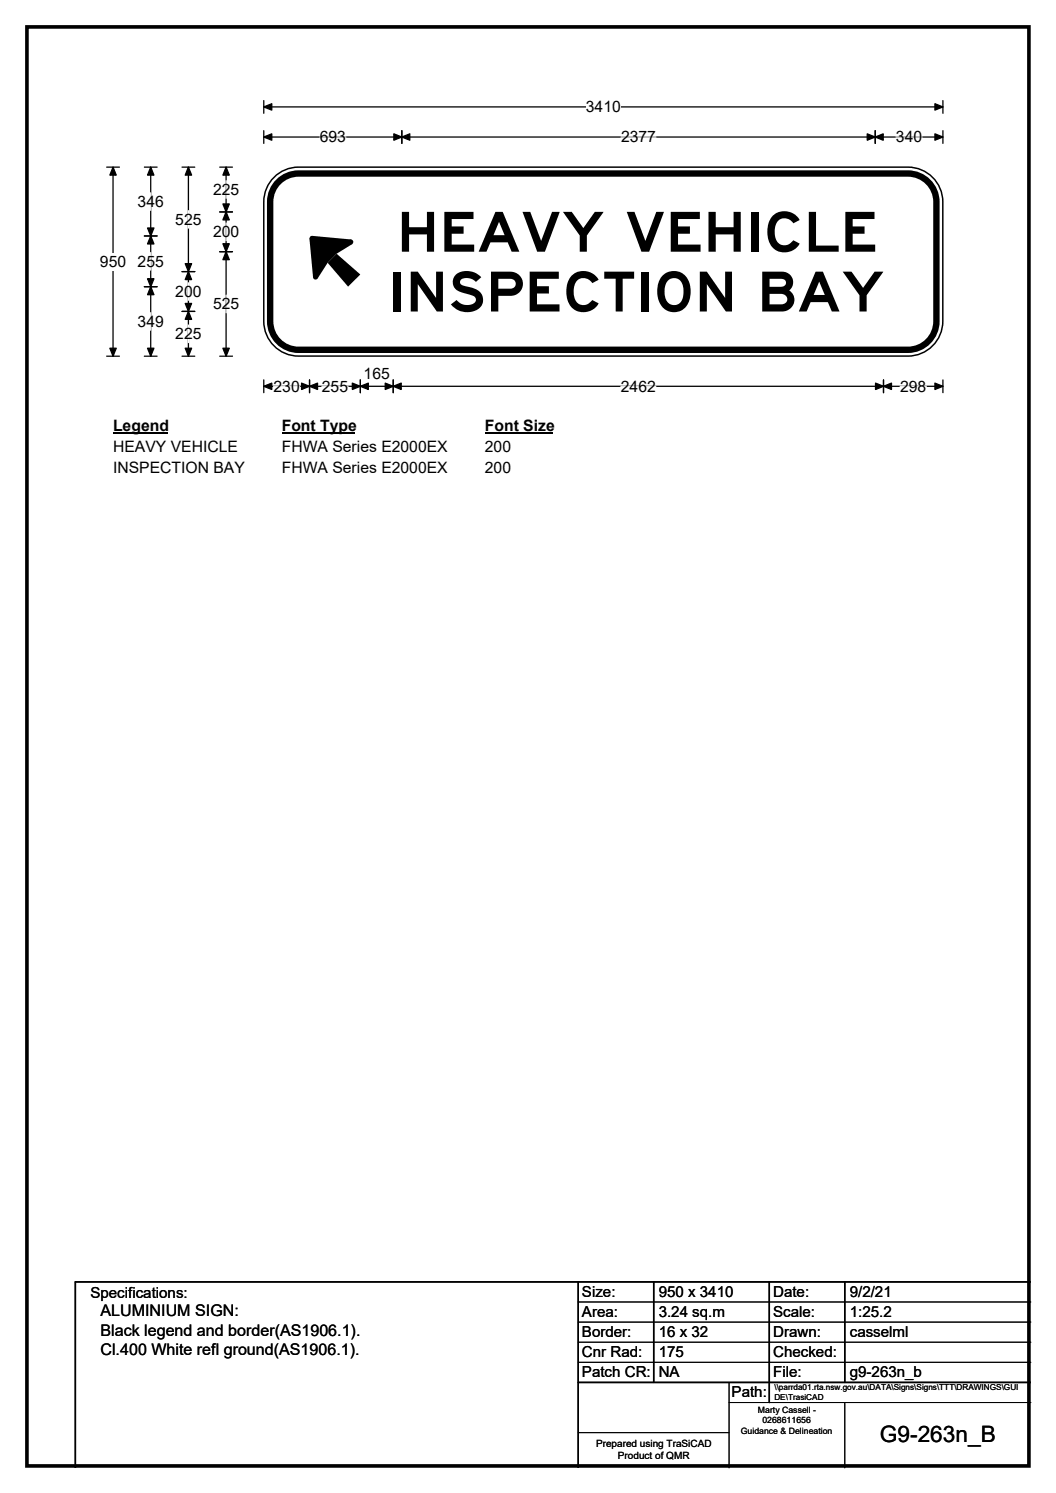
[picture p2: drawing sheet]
<svg xmlns="http://www.w3.org/2000/svg" width="210mm" height="297mm" viewBox="0 0 210 297" stroke-linecap="round" stroke-linejoin="round" font-family="sans-serif">
<path d="M5.4 5.4h199.2v286.3h-199.2z" fill="none" stroke="#000" stroke-width=".72"/>
<path d="M52.5 21.3h135M52.5 20v2.5M187.5 20v2.5" fill="none" stroke="#000" stroke-width=".25"/>
<path d="M52.5 21.3l1.5-.7v1.3zM185.9 20.6l1.6 .7-1.6 .6z" fill="#000" stroke="#000" stroke-width=".25"/>
<path d="M116.5 19.5h6.9v3.5h-6.9z" fill="#fff"/>
<g fill="none" stroke="#000" stroke-width=".25">
<path d="M21.2 33.3h2.5M22.5 33.3v37.6M52.5 27.3h135M52.5 26v2.5M79.9 26v2.5M174 26v2.5M187.5 26v2.5M21.2 70.9h2.5M52.5 75.6v2.5M52.5 76.9h135M61.6 75.6v2.5M71.6 75.6v2.5"/>
<path d="M78.2 75.6v2.5M175.7 75.6v2.5M187.5 75.6v2.5"/>
</g>
<g fill="#000" stroke="#000" stroke-width=".25">
<path d="M22.5 33.3l.6 1.5h-1.3zM52.5 27.3l1.5-.7v1.3zM79.9 27.3l1.6-.7v1.3zM78.3 26.6l1.6 .7-1.6 .6zM172.4 26.6l1.6 .7-1.6 .6zM174 27.3l1.6-.7v1.3zM185.9 26.6l1.6 .7-1.6 .6zM21.8 69.3h1.3l-.6 1.6zM52.5 76.9l1.5-.7v1.3zM61.6 76.9l1.5-.7v1.3zM60 76.2l1.6 .7-1.6 .6zM70.1 76.2l1.5 .7-1.5 .6z"/>
<path d="M71.6 76.9l1.6-.7v1.3zM76.6 76.2l1.6 .7-1.6 .6zM78.2 76.9l1.6-.7v1.3zM174.1 76.2l1.6 .7-1.6 .6zM175.7 76.9l1.6-.7v1.3zM185.9 76.2l1.6 .7-1.6 .6z"/>
</g>
<path d="M63.6 27.3h5.2M123.5 27.3h6.9M178.2 27.3h5.2M54.4 76.9h5.2M64 76.9h5.2M123.5 76.9h6.9M179 76.9h5.2" fill="none" stroke="#fff" stroke-width=".25"/>
<path d="M19.9 50.3h5.2v3.5h-5.2z" fill="#fff"/>
<g fill="none" stroke="#000" stroke-width=".25">
<path d="M28.7 33.3h2.5M30 33.3v37.6M36.2 33.3h2.5M37.5 33.3v37.6M43.7 33.3h2.5M45 33.3v37.6M28.7 46.9h2.5M28.7 57h2.5M36.2 54h2.5M43.7 42.2h2.5M43.7 50.1h2.5M28.7 70.9h2.5"/>
<path d="M36.2 70.9h2.5M36.2 62h2.5M43.7 70.9h2.5"/>
</g>
<g fill="#000" stroke="#000" stroke-width=".25">
<path d="M30 33.3l.6 1.5h-1.3zM37.5 33.3l.6 1.5h-1.3zM45 33.3l.6 1.5h-1.3zM30 46.9l.6 1.6h-1.3zM29.3 55.5h1.3l-.6 1.5zM29.3 45.4h1.3l-.6 1.5zM30 57l.6 1.6h-1.3zM37.5 54l.6 1.6h-1.3zM36.8 52.5h1.3l-.6 1.5zM45 42.2l.6 1.6h-1.3zM44.3 48.5h1.3l-.6 1.6zM44.3 40.6h1.3l-.6 1.6z"/>
<path d="M45 50.1l.6 1.6h-1.3zM29.3 69.3h1.3l-.6 1.6zM36.8 60.4h1.3l-.6 1.6zM37.5 62l.6 1.5h-1.3zM36.8 69.3h1.3l-.6 1.6zM44.3 69.3h1.3l-.6 1.6z"/>
</g>
<path d="M30 38.4v3.4M45 36v3.5M30 50.2v3.5M37.5 41.9v3.5M37.5 56.3v3.4M45 44.4v3.5M45 58.7v3.5M30 62.2v3.5M37.5 64.7v3.5" fill="none" stroke="#fff" stroke-width=".25"/>
<path d="M22.5 82.8h10.7v3.5h-10.7z" fill="#fff"/>
<path d="M22.5 86.1h10.7" fill="none" stroke="#000" stroke-width=".32"/>
<path d="M56 82.8h14.4v3.5h-14.4z" fill="#fff"/>
<path d="M56 86.1h14.4" fill="none" stroke="#000" stroke-width=".32"/>
<path d="M96.4 82.8h13.5v3.5h-13.5z" fill="#fff"/>
<path d="M96.4 86.1h13.5" fill="none" stroke="#000" stroke-width=".32"/>
<g fill="#fff">
<path d="M22.5 87h24.7v3.5h-24.7z"/>
<path d="M56 87h32.9v3.5h-32.9z"/>
<path d="M96.4 87h5.2v3.5h-5.2z"/>
<path d="M22.5 91.2h26v3.5h-26z"/>
<path d="M56 91.2h32.9v3.5h-32.9z"/>
<path d="M96.4 91.2h5.2v3.5h-5.2z"/>
</g>
<path d="M54.8 34.9a6.9 6.9 0 0 1 4.6-1.6h121.1a6.9 6.9 0 0 1 7 6.9v23.7a6.9 6.9 0 0 1-7 6.9h-121.1a6.9 6.9 0 0 1-6.9-6.9v-23.7a6.9 6.9 0 0 1 2.3-5.3z" fill-rule="evenodd" fill="#fff" stroke="#fff" stroke-width=".2"/>
<path d="M55.4 36.2a5.6 5.6 0 0 1 4-1.7h121.1a5.7 5.7 0 0 1 5.7 5.7v23.7a5.7 5.7 0 0 1-5.7 5.7h-121.1a5.7 5.7 0 0 1-5.7-5.7v-23.7a5.6 5.6 0 0 1 1.7-4z" fill="none" stroke="#000" stroke-width="1.3"/>
<path d="M54.8 34.9a6.9 6.9 0 0 1 4.6-1.6h121.1a6.9 6.9 0 0 1 7 6.9v23.7a6.9 6.9 0 0 1-7 6.9h-121.1a6.9 6.9 0 0 1-6.9-6.9v-23.7a6.9 6.9 0 0 1 2.3-5.3zM115 255v37M130 255v20M153 255v24M168 255v20M205 255h-190v37M115 275h90" fill="none" stroke="#000" stroke-width=".3"/>
<g fill="#000">
<path d="M66.9 50.5l4.7 4.1-2.4 2.4-4-4.7z"/>
<path d="M61.5 47.5l.6-.6 7.7 .7 .3 1-3.2 1.9-1.7 1.8-2 3.1-.9-.2z" fill-rule="evenodd"/>
<circle cx="62" cy="47.4" r=".49"/>
<circle cx="62.7" cy="55.1" r=".49"/>
<circle cx="69.8" cy="48.1" r=".49"/>
</g>
<path d="M115 259h90M115 263h90M115 267h90M115 271h90M145 279h60M145 275v17M168 279v13M115 285h30" fill="none" stroke="#000" stroke-width=".2"/>
<g font-size="11">
<text x="78.9" y="50.1">HEAVY VEHICLE</text>
<text x="77.2" y="62">INSPECTION BAY</text>
</g>
<text font-size="4.5" x="175" y="286.9">G9-263n_B</text>
<g font-size="3.2">
<text x="20" y="261.9">ALUMINIUM SIGN:</text>
<text x="20" y="265.7">Black legend and border(AS1906.1).</text>
<text x="20" y="269.6">Cl.400 White refl ground(AS1906.1).</text>
</g>
<g font-size="3.1">
<text x="116.5" y="22.3">3410</text>
<text x="63.6" y="28.3">693</text>
<text x="123.5" y="28.3">2377</text>
<text x="178.2" y="28.3">340</text>
<text x="27.4" y="41.1">346</text>
<text x="42.4" y="38.8">225</text>
<text x="34.9" y="44.7">525</text>
<text x="42.4" y="47.2">200</text>
<text x="19.9" y="53.1">950</text>
<text x="27.4" y="53">255</text>
<text x="34.9" y="59.1">200</text>
<text x="27.4" y="65">349</text>
<text x="42.4" y="61.5">525</text>
<text x="34.9" y="67.5">225</text>
<text x="54.4" y="77.9">230</text>
<text x="64" y="77.9">255</text>
<text x="72.3" y="75.5">165</text>
<text x="123.5" y="77.9">2462</text>
<text x="179" y="77.9">298</text>
<text x="22.5" y="85.7">Legend</text>
<text x="22.5" y="89.8">HEAVY VEHICLE</text>
<text x="56" y="85.7">Font Type</text>
<text x="56" y="89.8">FHWA Series E2000EX</text>
<text x="96.4" y="85.7">Font Size</text>
<text x="96.4" y="89.8">200</text>
<text x="22.5" y="94">INSPECTION BAY</text>
<text x="56" y="94">FHWA Series E2000EX</text>
<text x="96.4" y="94">200</text>
</g>
<g font-size="3">
<text x="115.7" y="258">Size:</text>
<text x="131" y="258">950 x 3410</text>
<text x="153.7" y="258">Date:</text>
<text x="169" y="258">9/2/21</text>
<text x="18" y="258.2">Specifications:</text>
<text x="115.7" y="262">Area:</text>
<text x="131" y="262">3.24 sq.m</text>
<text x="153.7" y="262">Scale:</text>
<text x="169" y="262">1:25.2</text>
<text x="115.7" y="266">Border:</text>
<text x="115.7" y="270">Cnr Rad:</text>
<text x="131" y="266">16 x 32</text>
<text x="131" y="270">175</text>
<text x="153.7" y="266">Drawn:</text>
<text x="153.7" y="270">Checked:</text>
<text x="169" y="266">casselml</text>
<text x="115.7" y="274">Patch CR:</text>
<text x="131" y="274">NA</text>
<text x="153.7" y="274">File:</text>
<text x="169" y="274">g9-263n_b</text>
<text x="145.5" y="278">Path:</text>
</g>
<g font-size="2">
<text x="118.5" y="287.8">Prepared using TraSiCAD</text>
<text x="122.9" y="290.2">Product of QMR</text>
</g>
<g font-size="1.7">
<text x="150.7" y="281.1">Marty Cassell -</text>
<text x="147.3" y="285.2">Guidance &amp; Delineation</text>
<text x="151.6" y="283.1">0268611656</text>
</g>
<g font-size="1.6">
<text x="154" y="276.6">\\parrda01.rta.nsw.gov.au\DATA\Signs\Signs\TTT\DRAWINGS\GUI</text>
<text x="154" y="278.5">DE\TrasiCAD</text>
</g>
</svg>
